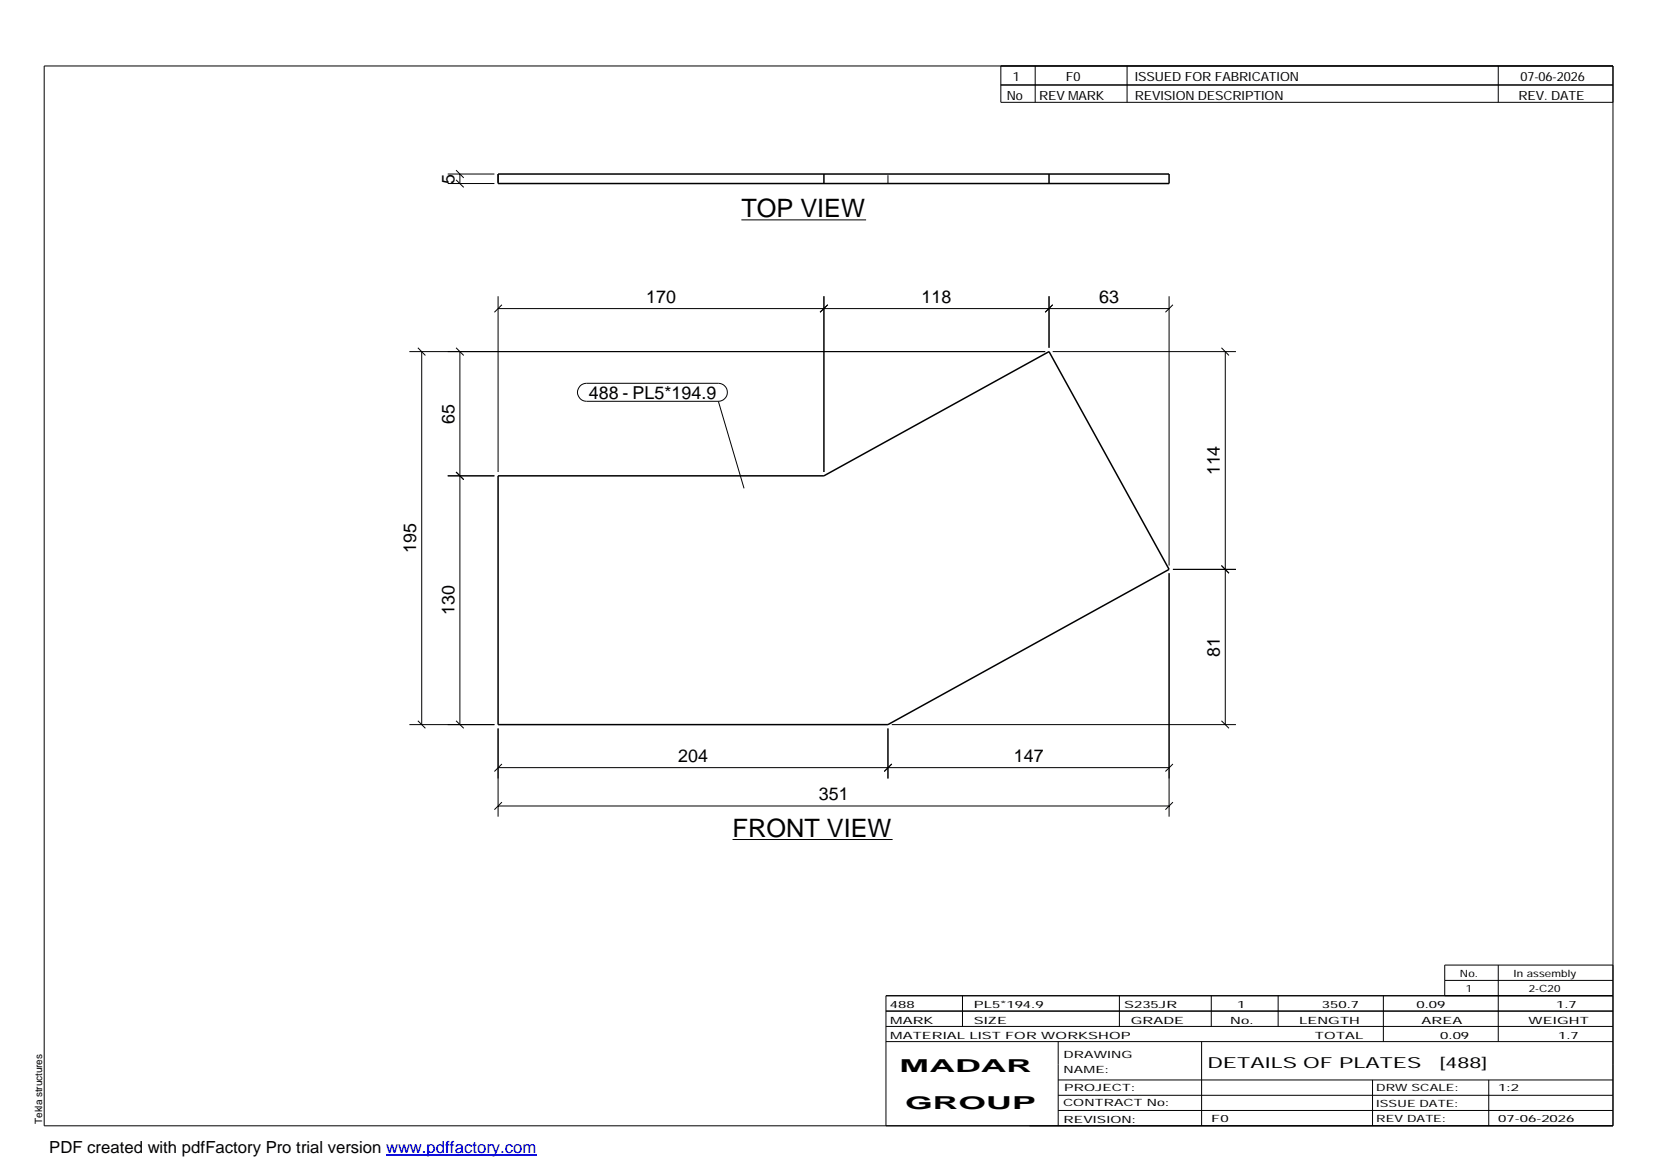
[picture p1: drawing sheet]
<svg xmlns="http://www.w3.org/2000/svg" width="420mm" height="297mm" viewBox="0 0 420 297" stroke-linecap="round" stroke-linejoin="round" font-family="sans-serif">
<path d="M126.4 44.2h170.4v2.4h-170.4zM209.2 44.2v2.4M266.3 44.2v2.4M126.4 120.8h82.8l57.1-31.5 30.5 55.3-71.4 39.4h-99z" fill="none" stroke="#000" stroke-width=".38"/>
<path d="M126.4 44.2v2.4M225.4 46.6v-2.4" fill="none" stroke="#000" stroke-width=".25" stroke-dasharray="2.1 2.1" stroke-linecap="butt"/>
<g fill="none" stroke="#000" stroke-width=".25">
<path d="M11.2 16.7h398.3v269.1h-398.3zM254.1 16.7v9.3h155.4M262.8 16.7v9.3M286.1 16.7v9.3M380.4 16.7v9.3M254.1 21.6h155.4M113.7 46.6h11.8M113.7 44.2h11.8M115.8 45.7l1.9 1.9M115.8 43.2l1.9 2M116.8 44.2v2.4M188.2 55.8h31.7"/>
<path d="M126.4 75.2v44.6M126.4 78.3h170.4M127.4 77.4l-1.9 1.9M209.2 75.2v44.6M210.1 77.4l-1.9 1.9M266.3 75.2v13.1M267.3 77.4l-2 1.9M296.8 75.2v68.4M297.8 77.4l-1.9 1.9M103.9 89.3h161.4M106.1 88.3l1.9 1.9M107.1 89.3v94.7"/>
<path d="M115.8 88.3l1.9 1.9M116.8 89.3v94.7M147.3 98l.7-.5 .9-.2h33.5a2.29 2.29 0 0 1 2.3 2.3 2.29 2.29 0 0 1-2.3 2.3h-33.5a2.3 2.3 0 0 1-2.1-1.4 2.3 2.3 0 0 1 .5-2.5zM267.3 89.3h46.5M310.1 88.3l1.9 1.9M311.1 89.3v94.7M115.8 119.8l1.9 2M182.4 101.9l6.5 22.1M113.7 120.8h11.8M296.8 145.5v61.8M297.8 144.6h16M310.1 143.6l1.9 1.9"/>
<path d="M103.9 184h21.6M106.1 183l1.9 1.9M115.8 183l1.9 1.9M126.4 184.9v22.4M126.4 194.9h170.4M127.4 194l-1.9 1.9M225.4 184.9v12.7M226.4 184h87.4M226.4 194l-1.9 1.9M297.8 194l-1.9 1.9M310.1 183l1.9 1.9M126.4 204.6h170.4"/>
<path d="M127.4 203.7l-1.9 1.9M186 213.1h40.6M297.8 203.7l-1.9 1.9M224.9 256.7h184.6M244.3 252.8v7.8M284.2 252.8v7.8M307.5 252.8v7.8M324.5 252.8v7.8M351.2 252.8v11.6M366.8 248.9h42.7M380.4 245v19.4M409.5 245h-42.7v7.8"/>
<path d="M409.5 252.8h-184.6v33M224.9 264.4h184.6M224.9 260.6h184.6M268.6 264.4v21.4M268.6 274.2h140.9M268.6 278.1h140.9M305.1 264.4v21.4M348.4 274.2v11.6M378 274.2v11.6M268.6 281.9h140.9"/>
</g>
<path d="M98 293.3h38.2" fill="none" stroke="#00f" stroke-width=".3"/>
<g font-size="6.4">
<text x="188.2" y="55.1">TOP VIEW</text>
<text x="186" y="212.4">FRONT VIEW</text>
</g>
<g font-size="4.5">
<text x="115.4" y="46.6" transform="rotate(-90 115.4 46.6)">5</text>
<text x="164" y="76.9">170</text>
<text x="233.9" y="76.9">118</text>
<text x="279" y="76.9">63</text>
<text x="149.5" y="101.3">488 - PL5*194.9</text>
<text x="115.4" y="107.6" transform="rotate(-90 115.4 107.6)">65</text>
<text x="309.7" y="120.7" transform="rotate(-90 309.7 120.7)">114</text>
<text x="105.7" y="140.4" transform="rotate(-90 105.7 140.4)">195</text>
<text x="115.4" y="156.2" transform="rotate(-90 115.4 156.2)">130</text>
<text x="309.7" y="166.8" transform="rotate(-90 309.7 166.8)">81</text>
<text x="172.2" y="193.5">204</text>
<text x="257.3" y="193.5">147</text>
<text x="207.9" y="203.2">351</text>
<text x="228.4" y="272.3">MADAR</text>
<text x="229.8" y="281.6">GROUP</text>
</g>
<text font-size="4.2" x="12.5" y="292.7">PDF created with pdfFactory Pro trial version www.pdffactory.com</text>
<g font-size="3.9">
<text x="306.5" y="271.3">DETAILS OF PLATES</text>
<text x="365.4" y="271.3">[488]</text>
</g>
<g font-size="3.2">
<text x="257.1" y="20.5">1</text>
<text x="270.6" y="20.5">F0</text>
<text x="288.1" y="20.5">ISSUED FOR FABRICATION</text>
<text x="386" y="20.5">07-06-2026</text>
<text x="255.6" y="25.5">No</text>
<text x="263.8" y="25.5">REV MARK</text>
<text x="288.1" y="25.5">REVISION DESCRIPTION</text>
<text x="385.5" y="25.5">REV. DATE</text>
</g>
<g font-size="2.5">
<text x="370.6" y="247.9">No.</text>
<text x="372.1" y="251.8">1</text>
<text x="384.3" y="247.9">In assembly</text>
<text x="388.1" y="251.8">2-C20</text>
<text x="225.9" y="255.9">488</text>
<text x="247.3" y="255.9">PL5*194.9</text>
<text x="285.4" y="255.9">S235JR</text>
<text x="314.1" y="255.9">1</text>
<text x="335.6" y="255.9">350.7</text>
<text x="359.6" y="255.9">0.09</text>
<text x="395.1" y="255.9">1.7</text>
<text x="226" y="263.7">MATERIAL LIST FOR WORKSHOP</text>
<text x="226" y="259.9">MARK</text>
<text x="247.2" y="259.9">SIZE</text>
<text x="287.1" y="259.9">GRADE</text>
<text x="312.3" y="259.9">No.</text>
<text x="329.8" y="259.9">LENGTH</text>
<text x="333.8" y="263.7">TOTAL</text>
<text x="360.9" y="259.9">AREA</text>
<text x="365.6" y="263.7">0.09</text>
<text x="388.1" y="259.9">WEIGHT</text>
<text x="395.6" y="263.7">1.7</text>
<text x="270" y="268.5">DRAWING</text>
<text x="270" y="272.5">NAME:</text>
<text x="269.9" y="280.9">CONTRACT No:</text>
<text x="270.2" y="277">PROJECT:</text>
<text x="349.4" y="277.1">DRW SCALE:</text>
<text x="349.4" y="281">ISSUE DATE:</text>
<text x="380.4" y="277.1">1:2</text>
<text x="10.7" y="285.4" transform="rotate(-90 10.7 285.4)">Tekla structures</text>
<text x="270" y="285">REVISION:</text>
<text x="307.5" y="284.8">F0</text>
<text x="349.4" y="284.8">REV DATE:</text>
<text x="380.4" y="284.8">07-06-2026</text>
</g>
</svg>
